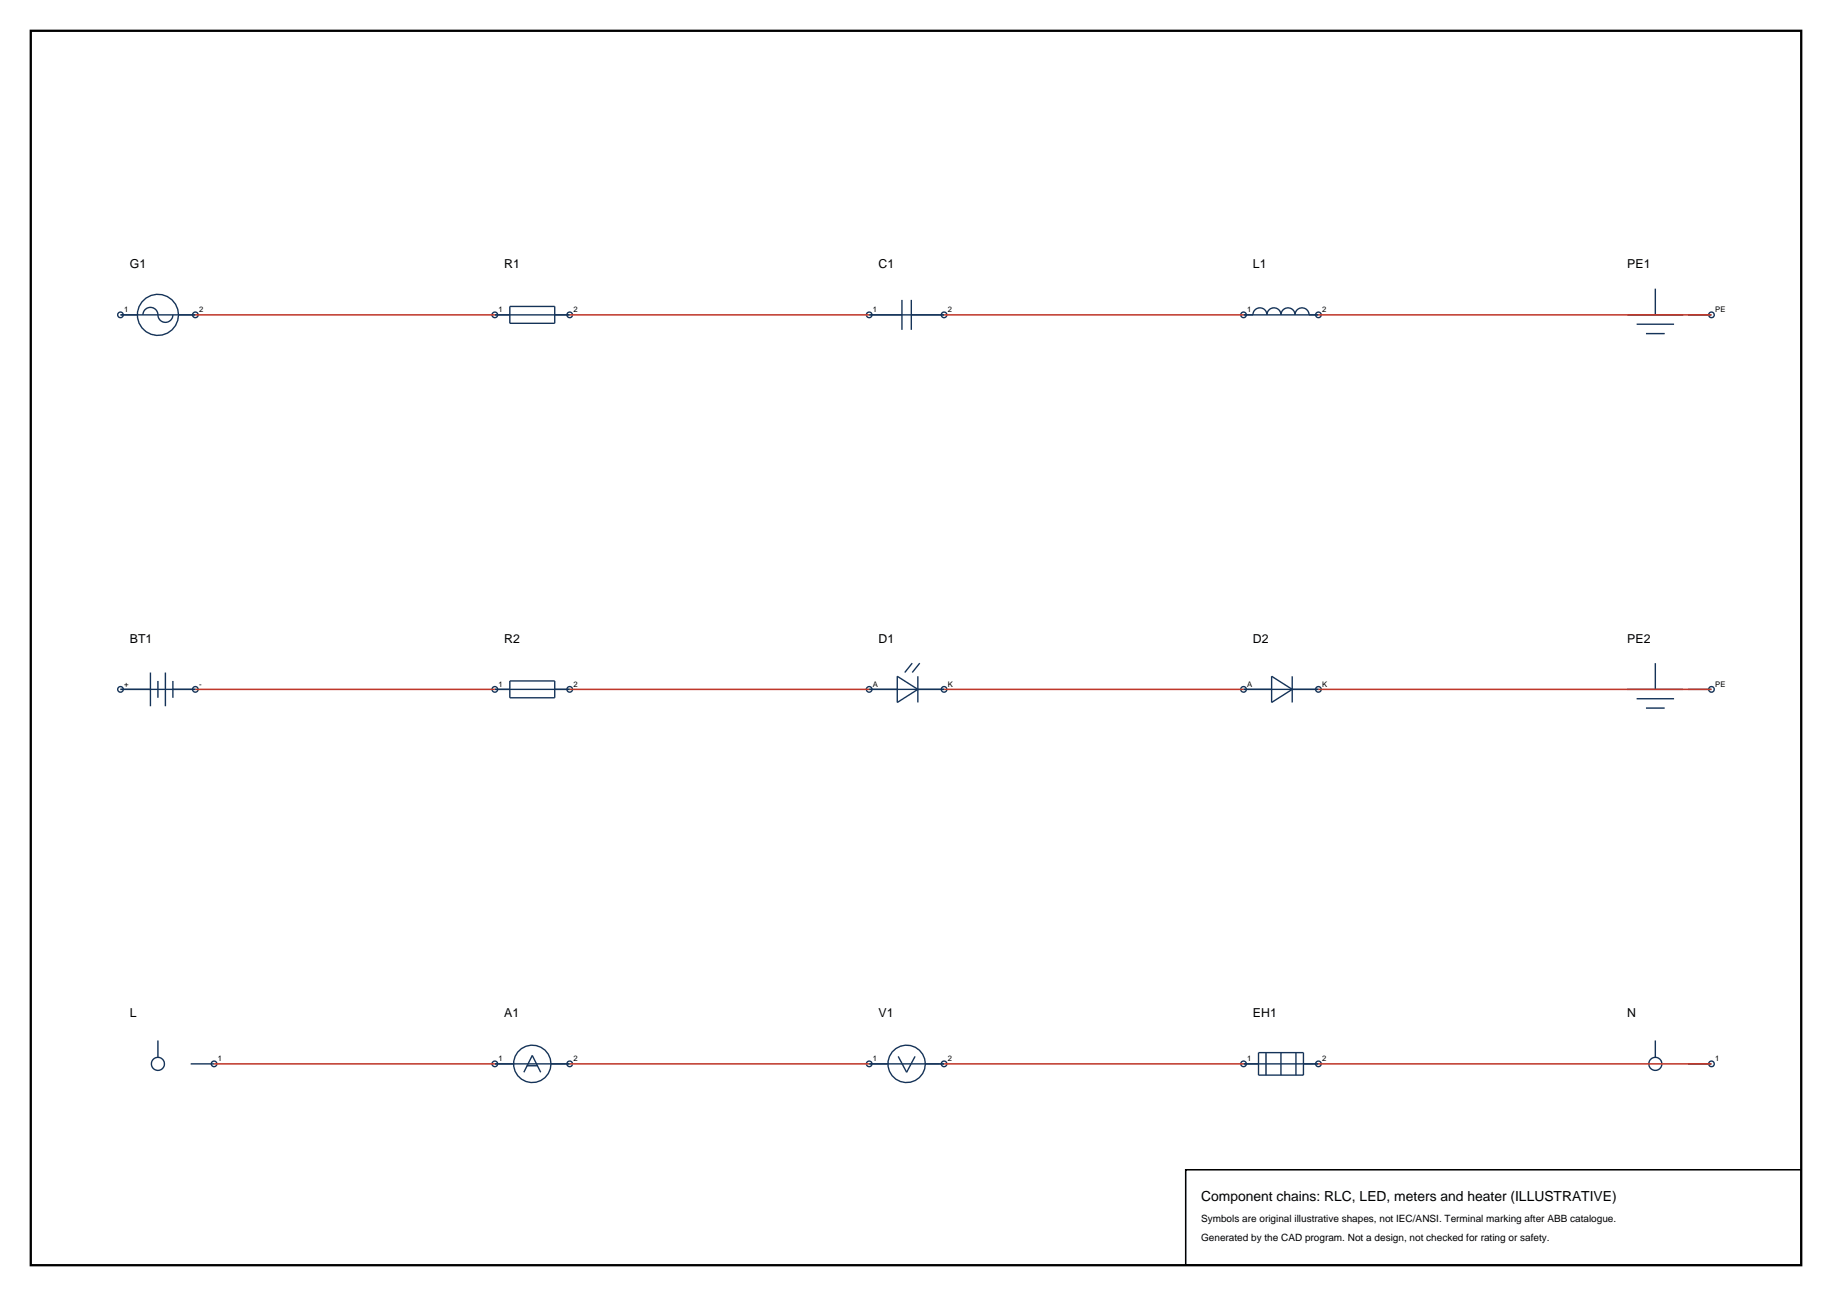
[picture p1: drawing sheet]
<svg xmlns="http://www.w3.org/2000/svg" width="420mm" height="297mm" viewBox="0 0 420 297" stroke-linecap="round" stroke-linejoin="round" font-family="sans-serif">
<path d="M7.1 7.1h405.8v282.8h-405.8z" fill="none" stroke="#000" stroke-width=".53"/>
<g fill="none" stroke="#143359" stroke-width=".32">
<path d="M27.6 72.2h17.2M32.8 72.2a1.77 1.77 0 0 1 2-1.7 1.77 1.77 0 0 1 1.5 2.1 1.72 1.72 0 0 0 1.9 1.3 1.72 1.72 0 0 0 1.4-1.7M113.4 72.2h17.2M116.9 70.2h10.3v3.9h-10.3zM199.3 72.2h17.1M206.8 68.7v6.9M208.9 68.7v6.9M285.1 72.2h17.2M287.2 72.2a1.61 1.61 0 0 1 1.6-1.7 1.61 1.61 0 0 1 1.7 1.7 1.61 1.61 0 0 1 1.6-1.7 1.61 1.61 0 0 1 1.6 1.7 1.61 1.61 0 0 1 1.6-1.7 1.61 1.61 0 0 1 1.6 1.7 1.61 1.61 0 0 1 1.6-1.7 1.61 1.61 0 0 1 1.6 1.7M373.1 72.2h12.8M375.2 74.3h8.6M377.4 76.5h4.2"/>
<path d="M379.5 66.1v6.1M387 72.2h5.4M27.6 158h17.2M34.5 154.1v7.7M36.2 156.1v3.8M37.9 154.1v7.7M39.6 156.1v3.8M113.4 158h17.2M116.9 156.1h10.3v3.8h-10.3zM199.3 158h17.1M205.7 155l4.7 3-4.7 3zM209.1 152l-1.7 2.1"/>
<path d="M210.4 155v6M210.9 152l-1.8 2.1M285.1 158h17.2M291.5 155l4.7 3-4.7 3zM296.2 155v6M373.1 158h12.8M379.5 152v6M387 158h5.4M375.2 160.1h8.6M377.4 162.3h4.2M36.2 238.4v3.9M379.5 238.4v3.9"/>
<path d="M43.7 243.8h5.4M113.4 243.8h17.2M120.1 245.7l1.9-3.8 2 3.8M120.7 244.2h2.6M199.3 243.8h17.1M205.9 242.1l1.9 3.6 2-3.6M285.1 243.8h17.2M288.5 241.2h10.3v5.2h-10.3zM290.2 241.2v5.2M293.7 241.2v5.2M297.1 241.2v5.2M387 243.8h5.4"/>
<circle cx="27.6" cy="72.2" r=".64"/>
<circle cx="36.2" cy="72.2" r="4.7"/>
<circle cx="44.8" cy="72.2" r=".64"/>
<circle cx="113.4" cy="72.2" r=".64"/>
<circle cx="130.6" cy="72.2" r=".64"/>
<circle cx="199.3" cy="72.2" r=".64"/>
<circle cx="216.4" cy="72.2" r=".64"/>
<circle cx="285.1" cy="72.2" r=".64"/>
<circle cx="302.3" cy="72.2" r=".64"/>
<circle cx="392.4" cy="72.2" r=".64"/>
<circle cx="27.6" cy="158" r=".64"/>
<circle cx="44.8" cy="158" r=".64"/>
<circle cx="113.4" cy="158" r=".64"/>
<circle cx="130.6" cy="158" r=".64"/>
<circle cx="199.3" cy="158" r=".64"/>
<circle cx="216.4" cy="158" r=".64"/>
<circle cx="285.1" cy="158" r=".64"/>
<circle cx="302.3" cy="158" r=".64"/>
<circle cx="392.4" cy="158" r=".64"/>
<circle cx="36.2" cy="243.8" r="1.5"/>
<circle cx="49.1" cy="243.8" r=".64"/>
<circle cx="113.4" cy="243.8" r=".64"/>
<circle cx="122" cy="243.8" r="4.3"/>
<circle cx="130.6" cy="243.8" r=".64"/>
<circle cx="199.3" cy="243.8" r=".64"/>
<circle cx="207.9" cy="243.8" r="4.3"/>
<circle cx="216.4" cy="243.8" r=".64"/>
<circle cx="285.1" cy="243.8" r=".64"/>
<circle cx="302.3" cy="243.8" r=".64"/>
<circle cx="379.5" cy="243.8" r="1.5"/>
<circle cx="392.4" cy="243.8" r=".64"/>
</g>
<path d="M44.8 72.2h68.6M130.6 72.2h68.7M216.4 72.2h68.7M302.3 72.2h90.1M44.8 158h68.6M130.6 158h68.7M216.4 158h68.7M302.3 158h90.1M49.1 243.8h64.3M130.6 243.8h68.7M216.4 243.8h68.7M302.3 243.8h90.1" fill="none" stroke="#bf382b" stroke-width=".35"/>
<path d="M271.8 268.1h141.1v21.8h-141.1z" fill="none" stroke="#000" stroke-width=".35"/>
<text font-size="3.2" x="275.4" y="275.1">Component chains: RLC, LED, meters and heater (ILLUSTRATIVE)</text>
<g font-size="2.8">
<text x="29.8" y="61.4">G1</text>
<text x="115.6" y="61.4">R1</text>
<text x="201.4" y="61.4">C1</text>
<text x="287.2" y="61.4">L1</text>
<text x="373.1" y="61.4">PE1</text>
<text x="29.8" y="147.3">BT1</text>
<text x="115.6" y="147.3">R2</text>
<text x="201.4" y="147.3">D1</text>
<text x="287.2" y="147.3">D2</text>
<text x="373.1" y="147.3">PE2</text>
<text x="29.8" y="233.1">L</text>
<text x="115.6" y="233.1">A1</text>
<text x="201.4" y="233.1">V1</text>
<text x="287.2" y="233.1">EH1</text>
<text x="373.1" y="233.1">N</text>
</g>
<g font-size="2.3">
<text x="275.4" y="280.1">Symbols are original illustrative shapes, not IEC/ANSI. Terminal marking after ABB catalogue.</text>
<text x="275.4" y="284.3">Generated by the CAD program. Not a design, not checked for rating or safety.</text>
</g>
<g font-size="1.8">
<text x="28.5" y="71.5">1</text>
<text x="45.6" y="71.5">2</text>
<text x="114.3" y="71.5">1</text>
<text x="131.5" y="71.5">2</text>
<text x="200.1" y="71.5">1</text>
<text x="217.3" y="71.5">2</text>
<text x="286" y="71.5">1</text>
<text x="303.1" y="71.5">2</text>
<text x="393.2" y="71.5">PE</text>
<text x="28.5" y="157.3">+</text>
<text x="45.6" y="157.3">-</text>
<text x="114.3" y="157.3">1</text>
<text x="131.5" y="157.3">2</text>
<text x="200.1" y="157.3">A</text>
<text x="217.3" y="157.3">K</text>
<text x="286" y="157.3">A</text>
<text x="303.1" y="157.3">K</text>
<text x="393.2" y="157.3">PE</text>
<text x="49.9" y="243.2">1</text>
<text x="114.3" y="243.2">1</text>
<text x="131.5" y="243.2">2</text>
<text x="200.1" y="243.2">1</text>
<text x="217.3" y="243.2">2</text>
<text x="286" y="243.2">1</text>
<text x="303.1" y="243.2">2</text>
<text x="393.2" y="243.2">1</text>
</g>
</svg>
